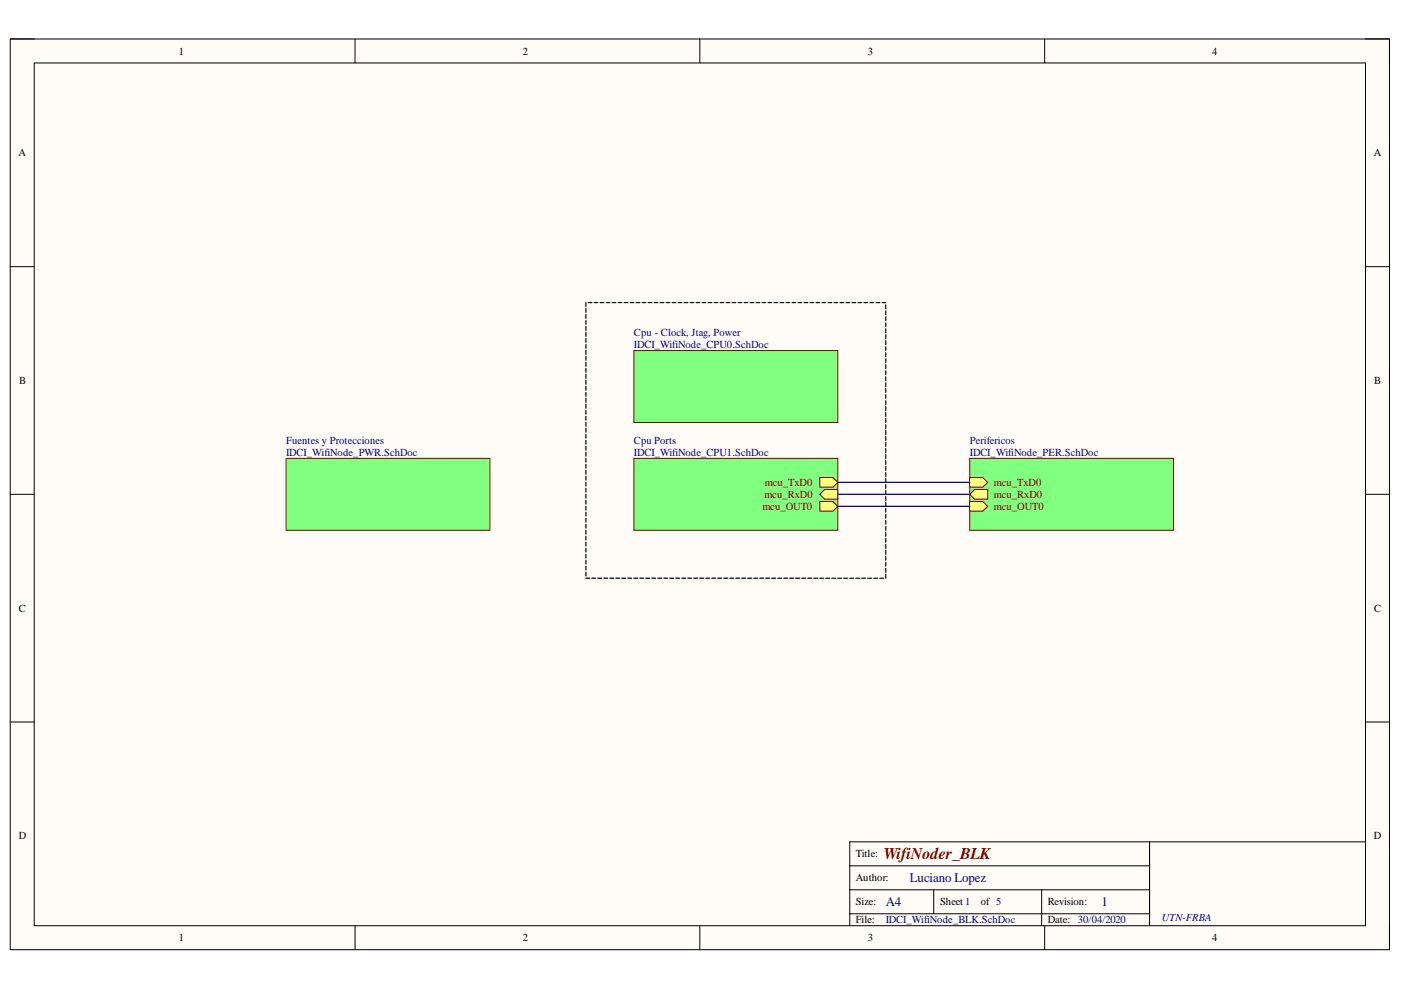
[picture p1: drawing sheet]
<svg xmlns="http://www.w3.org/2000/svg" width="297mm" height="210mm" viewBox="0 0 297 210" stroke-linecap="round" stroke-linejoin="round" font-family="sans-serif">
<path d="M2.2 8.3h292.4v193.1h-292.4z" fill-rule="evenodd" fill="#fffcf8"/>
<path d="M2.2 8.3h292.4v193.1h-292.4z" fill="none" stroke="#000" stroke-width=".21"/>
<path d="M7.3 13.3h282.2v183h-282.2z" fill-rule="evenodd" fill="#fffcf8"/>
<g fill="none" stroke="#000" stroke-width=".21">
<path d="M2.2 8.3h5.1M7.3 13.3h282.2v183h-282.2zM75.3 8.3v5M148.4 8.3v5M221.5 8.3v5M289.5 8.3h5.1v5M2.2 56.5h5.1M289.5 56.5h5.1M2.2 104.8h5.1M289.5 104.8h5.1M2.2 153.1h5.1M289.5 153.1h5.1"/>
<path d="M243.7 178.5v17.8M289.5 178.5h-109.3v17.8M75.3 196.3v5.1M148.4 196.3v5.1M180.2 188.7h63.5M180.2 193.7h63.5M180.2 183.6h63.5M198 188.7v5M220.9 188.7v7.6M221.5 196.3v5.1M294.6 196.3v5.1"/>
</g>
<path d="M134.4 74.3h43.2v15.3h-43.2z" fill-rule="evenodd" fill="#80ff80"/>
<path d="M134.4 74.3h43.2v15.3h-43.2z" fill="none" stroke="#800000" stroke-width=".21"/>
<path d="M134.4 97.2h43.2v15.2h-43.2z" fill-rule="evenodd" fill="#80ff80"/>
<path d="M134.4 97.2h43.2v15.2h-43.2z" fill="none" stroke="#800000" stroke-width=".21"/>
<path d="M173.8 101.3h2.8l1 1-1 1h-2.8z" fill-rule="evenodd" fill="#ffff80"/>
<path d="M173.8 101.3h2.8l1 1-1 1h-2.8z" fill="none" stroke="#800000" stroke-width=".21"/>
<path d="M173.8 104.8l1-1h2.8v2h-2.8z" fill-rule="evenodd" fill="#ffff80"/>
<path d="M173.8 104.8l1-1h2.8v2h-2.8z" fill="none" stroke="#800000" stroke-width=".21"/>
<path d="M173.8 106.3h2.8l1 1.1-1 1h-2.8z" fill-rule="evenodd" fill="#ffff80"/>
<path d="M173.8 106.3h2.8l1 1.1-1 1h-2.8z" fill="none" stroke="#800000" stroke-width=".21"/>
<path d="M60.7 97.2h43.2v15.2h-43.2z" fill-rule="evenodd" fill="#80ff80"/>
<path d="M60.7 97.2h43.2v15.2h-43.2z" fill="none" stroke="#800000" stroke-width=".21"/>
<path d="M205.6 97.2h43.2v15.2h-43.2z" fill-rule="evenodd" fill="#80ff80"/>
<path d="M205.6 97.2h43.2v15.2h-43.2z" fill="none" stroke="#800000" stroke-width=".21"/>
<path d="M205.6 101.3h2.8l1 1-1 1h-2.8z" fill-rule="evenodd" fill="#ffff80"/>
<path d="M205.6 101.3h2.8l1 1-1 1h-2.8z" fill="none" stroke="#800000" stroke-width=".21"/>
<path d="M205.6 104.8l1-1h2.8v2h-2.8z" fill-rule="evenodd" fill="#ffff80"/>
<path d="M205.6 104.8l1-1h2.8v2h-2.8z" fill="none" stroke="#800000" stroke-width=".21"/>
<path d="M205.6 106.3h2.8l1 1.1-1 1h-2.8z" fill-rule="evenodd" fill="#ffff80"/>
<path d="M205.6 106.3h2.8l1 1.1-1 1h-2.8z" fill="none" stroke="#800000" stroke-width=".21"/>
<g fill="none" stroke="#000" stroke-width=".26">
<path d="M124.2 64.2v.8M124.2 65.4v.8M124.2 66.7v.8M124.2 68v.8M124.2 69.2v.8M124.2 70.5v.8M124.2 71.8v.8M124.2 73.1v.7M124.2 74.3v.8M124.2 75.6v.8M124.2 76.9v.8M124.2 78.1v.8"/>
<path d="M124.2 79.4v.8M124.7 64.2h.8M126 64.2h.8M127.2 64.2h.8M128.5 64.2h.8M129.8 64.2h.8M131.1 64.2h.7M132.3 64.2h.8M133.6 64.2h.8M134.9 64.2h.8M136.1 64.2h.8M137.4 64.2h.8"/>
<path d="M138.7 64.2h.8M140 64.2h.8M141.2 64.2h.8M142.5 64.2h.8M143.8 64.2h.8M145 64.2h.8M146.3 64.2h.8M147.6 64.2h.8M148.9 64.2h.8M150.1 64.2h.8M151.4 64.2h.8M152.7 64.2h.8"/>
<path d="M153.9 64.2h.8M155.2 64.2h.8M156.5 64.2h.8M157.8 64.2h.7M159 64.2h.8M160.3 64.2h.8M161.6 64.2h.8M162.8 64.2h.8M164.1 64.2h.8M165.4 64.2h.8M166.7 64.2h.8M167.9 64.2h.8"/>
<path d="M169.2 64.2h.8M170.5 64.2h.8M171.7 64.2h.8M173 64.2h.8M174.3 64.2h.8M175.6 64.2h.8M176.8 64.2h.8M178.1 64.2h.8M179.4 64.2h.8M180.6 64.2h.8M181.9 64.2h.8M183.2 64.2h.8"/>
<path d="M184.5 64.2h.7M185.7 64.2h.8M187 64.2h.8M187.8 64.6v.8M187.8 65.9v.8M187.8 67.2v.8M187.8 68.4v.8M187.8 69.7v.8M187.8 71v.8M187.8 72.3v.8M187.8 73.5v.8M187.8 74.8v.8"/>
<path d="M187.8 76.1v.8M187.8 77.3v.8M187.8 78.6v.8M187.8 79.9v.8M124.2 80.7v.8M124.2 81.9v.8M124.2 83.2v.8M124.2 84.5v.8M124.2 85.8v.7M124.2 87v.8M124.2 88.3v.8M124.2 89.6v.8"/>
<path d="M124.2 90.8v.8M124.2 92.1v.8M124.2 93.4v.8M124.2 94.6v.8M124.2 95.9v.8M124.2 97.2v.8M124.2 98.5v.7M124.2 99.7v.8M187.8 81.1v.8M187.8 82.4v.8M187.8 83.7v.8M187.8 85v.8"/>
<path d="M187.8 86.2v.8M187.8 87.5v.8M187.8 88.8v.8M187.8 90v.8M187.8 91.3v.8M187.8 92.6v.8M187.8 93.8v.9M187.8 95.1v.8M187.8 96.4v.8M187.8 97.7v.8M187.8 98.9v.8M124.2 101v.8"/>
<path d="M124.2 102.3v.8M124.2 103.5v.8M124.2 104.8v.8M124.2 106.1v.8M124.2 107.3v.8M124.2 108.6v.8M124.2 109.9v.8M124.2 111.2v.8M124.2 112.4v.8M124.2 113.7v.8M124.2 115v.8M124.2 116.2v.8"/>
<path d="M124.2 117.5v.8M124.2 118.8v.8M187.8 100.2v.8M187.8 101.5v.8M187.8 102.7v.8M187.8 104v.8M187.8 105.3v.8M187.8 106.6v.8M187.8 107.8v.8M187.8 109.1v.8M187.8 110.4v.8M187.8 111.6v.8"/>
<path d="M187.8 112.9v.8M187.8 114.2v.8M187.8 115.4v.8M187.8 116.7v.8M187.8 118v.8M187.8 119.3v.8M124.2 120.1v.7M124.2 121.3v.8M124.2 122.6h.8M125.5 122.6h.8M126.8 122.6h.8M128 122.6h.8"/>
<path d="M129.3 122.6h.8M130.6 122.6h.8M131.8 122.6h.8M133.1 122.6h.8M134.4 122.6h.8M135.7 122.6h.8M136.9 122.6h.8M138.2 122.6h.8M139.5 122.6h.8M140.8 122.6h.7M142 122.6h.8M143.3 122.6h.8"/>
<path d="M144.6 122.6h.8M145.8 122.6h.8M147.1 122.6h.8M148.4 122.6h.8M149.7 122.6h.7M150.9 122.6h.8M152.2 122.6h.8M153.5 122.6h.8M154.7 122.6h.8M156 122.6h.8M157.3 122.6h.8M158.5 122.6h.8"/>
<path d="M159.8 122.6h.8M161.1 122.6h.8M162.4 122.6h.8M163.6 122.6h.8M164.9 122.6h.8M166.2 122.6h.8M167.5 122.6h.7M168.7 122.6h.8M170 122.6h.8M171.3 122.6h.8M172.5 122.6h.8M173.8 122.6h.8"/>
<path d="M175.1 122.6h.8M176.4 122.6h.7M177.6 122.6h.8M178.9 122.6h.8M180.2 122.6h.8M181.4 122.6h.8M182.7 122.6h.8M184 122.6h.8M185.2 122.6h.8M186.5 122.6h.8M187.8 120.5v.8M187.8 121.8v.8"/>
</g>
<path d="M177.6 102.3h28M177.6 104.8h28M177.6 107.4h28" fill="none" stroke="#000080" stroke-width=".26"/>
<text font-size="3.5" fill="#800000" x="187.3" y="182.1">WifiNoder_BLK</text>
<g font-size="2.8" fill="#000080">
<text x="192.9" y="187">Luciano Lopez</text>
<text x="187.8" y="192.1">A4</text>
<text x="233.6" y="192.1">1</text>
</g>
<g font-size="2.3">
<text x="37.9" y="11.6">1</text>
<text x="110.8" y="11.6">2</text>
<text x="184" y="11.6">3</text>
<text x="257" y="11.6">4</text>
<text x="3.9" y="33.1">A</text>
<text x="291.3" y="33.1">A</text>
<text x="4.1" y="81.4">B</text>
<text x="291.3" y="81.4">B</text>
<text x="4" y="129.7">C</text>
<text x="291.3" y="129.7">C</text>
<text x="4" y="177.9">D</text>
<text x="291.3" y="177.9">D</text>
<text x="181.5" y="181.8">Title:</text>
<text x="181.5" y="192">Size:</text>
<text x="181.5" y="186.9">Author:</text>
<text x="199.3" y="192">Sheet 1</text>
<text x="207.9" y="192">of 5</text>
<text x="222.1" y="192">Revision:</text>
<text x="181.5" y="195.8">File:</text>
<text x="222.1" y="195.8">Date: 30/04/2020</text>
<text x="37.9" y="199.6">1</text>
<text x="110.8" y="199.6">2</text>
<text x="184" y="199.6">3</text>
<text x="257" y="199.6">4</text>
</g>
<g font-size="2.3" fill="#000080">
<text x="134.4" y="71.2">Cpu - Clock, Jtag, Power</text>
<text x="134.4" y="73.8">IDCI_WifiNode_CPU0.SchDoc</text>
<text x="60.7" y="94.2">Fuentes y Protecciones</text>
<text x="134.4" y="94.2">Cpu Ports</text>
<text x="205.6" y="94.2">Perifericos</text>
<text x="60.7" y="96.7">IDCI_WifiNode_PWR.SchDoc</text>
<text x="134.4" y="96.7">IDCI_WifiNode_CPU1.SchDoc</text>
<text x="205.6" y="96.7">IDCI_WifiNode_PER.SchDoc</text>
<text x="187.8" y="195.8">IDCI_WifiNode_BLK.SchDoc</text>
<text x="246.3" y="195.2">UTN-FRBA</text>
</g>
<g font-size="2.3" fill="#800000">
<text x="162.1" y="105.6">mcu_RxD0</text>
<text x="162.2" y="103">mcu_TxD0</text>
<text x="210.7" y="103">mcu_TxD0</text>
<text x="210.7" y="105.6">mcu_RxD0</text>
<text x="161.7" y="108.1">mcu_OUT0</text>
<text x="210.7" y="108.1">mcu_OUT0</text>
</g>
</svg>
